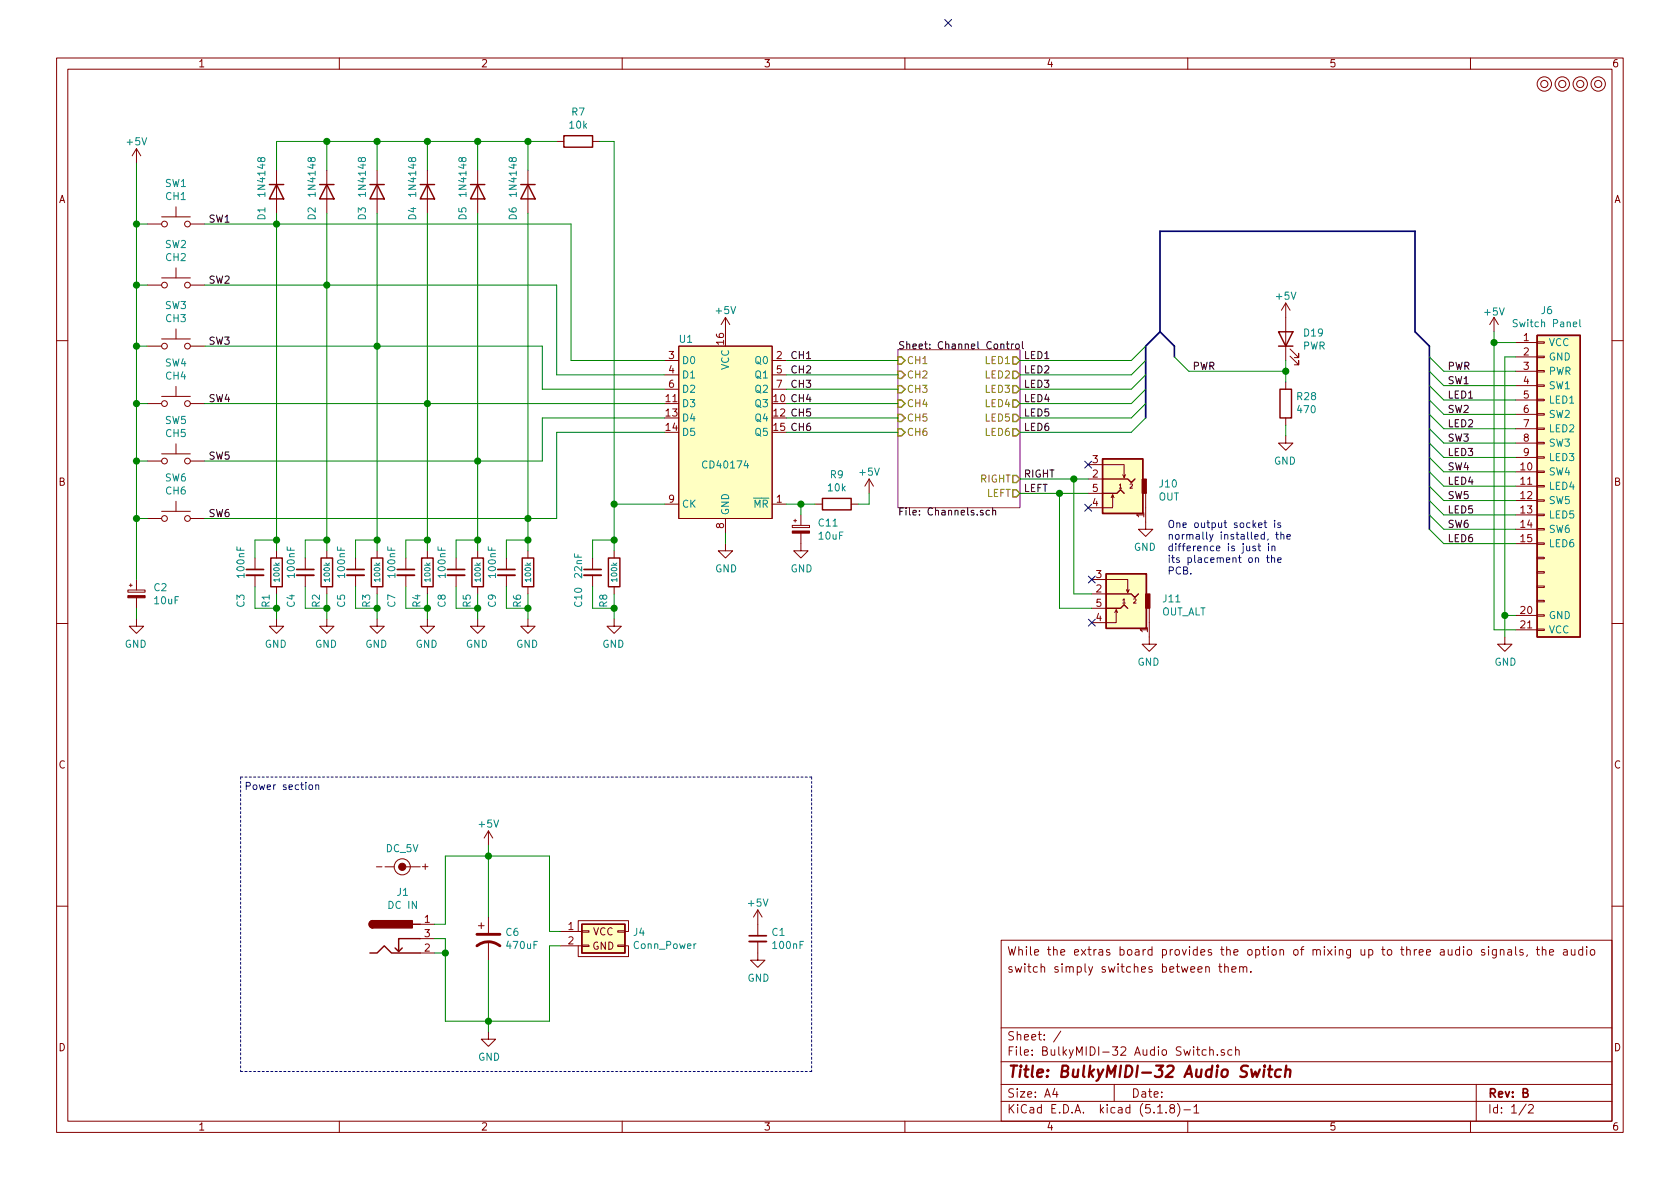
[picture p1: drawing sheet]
EESchema Schematic File Version 4
EELAYER 30 0
EELAYER END
$Descr A4 11693 8268
encoding utf-8
Sheet 1 2
Title "BulkyMIDI-32 Audio Switch"
Date ""
Rev "B"
Comp ""
Comment1 ""
Comment2 ""
Comment3 "switch simply switches between them."
Comment4 "While the extras board provides the option of mixing up to three audio signals, the audio"
$EndDescr
$Comp
L mounting:Mounting M1
U 1 1
P 10750 575
F 0 "M1" H 10750 675 50  0001 C CNN
F 1 "Mounting" H 10750 500 50  0001 C CNN
F 2 "mounting:M3" H 10750 575 50  0001 C CNN
F 3 "" H 10750 575 50  0001 C CNN
	1    10750 575 
	1    0    0    -1  
$EndComp
$Comp
L mounting:Mounting M2
U 1 1
P 10875 575
F 0 "M2" H 10875 675 50  0001 C CNN
F 1 "Mounting" H 10875 500 50  0001 C CNN
F 2 "mounting:M3" H 10875 575 50  0001 C CNN
F 3 "" H 10875 575 50  0001 C CNN
	1    10875 575 
	1    0    0    -1  
$EndComp
$Comp
L mounting:Mounting M3
U 1 1
P 11000 575
F 0 "M3" H 11000 675 50  0001 C CNN
F 1 "Mounting" H 11000 500 50  0001 C CNN
F 2 "mounting:M3" H 11000 575 50  0001 C CNN
F 3 "" H 11000 575 50  0001 C CNN
	1    11000 575 
	1    0    0    -1  
$EndComp
$Comp
L mounting:Mounting M4
U 1 1
P 11125 575
F 0 "M4" H 11125 675 50  0001 C CNN
F 1 "Mounting" H 11125 500 50  0001 C CNN
F 2 "mounting:M3" H 11125 575 50  0001 C CNN
F 3 "" H 11125 575 50  0001 C CNN
	1    11125 575 
	1    0    0    -1  
$EndComp
$Comp
L barrel_jack:barrel_9v J1
U 1 1
P 2725 6525
F 0 "J1" H 2804 6850 50  0000 C CNN
F 1 "DC IN" H 2804 6759 50  0000 C CNN
F 2 "Connectors:BARREL_JACK" H 2775 6485 50  0001 C CNN
F 3 "~" H 2775 6485 50  0001 C CNN
	1    2725 6525
	1    0    0    -1  
$EndComp
$Comp
L power:GND #PWR0101
U 1 1
P 3400 7175
F 0 "#PWR0101" H 3400 6925 50  0001 C CNN
F 1 "GND" H 3405 7002 50  0000 C CNN
F 2 "" H 3400 7175 50  0001 C CNN
F 3 "" H 3400 7175 50  0001 C CNN
	1    3400 7175
	1    0    0    -1  
$EndComp
$Comp
L power:+5V #PWR0106
U 1 1
P 3400 5875
F 0 "#PWR0106" H 3400 5725 50  0001 C CNN
F 1 "+5V" H 3400 6025 50  0000 C CNN
F 2 "" H 3400 5875 50  0001 C CNN
F 3 "" H 3400 5875 50  0001 C CNN
	1    3400 5875
	1    0    0    -1  
$EndComp
$Comp
L Device:CP1 C6
U 1 1
P 3400 6525
F 0 "C6" H 3515 6571 50  0000 L CNN
F 1 "470uF" H 3515 6480 50  0000 L CNN
F 2 "Capacitor_THT:CP_Radial_D8.0mm_P3.50mm" H 3400 6525 50  0001 C CNN
F 3 "~" H 3400 6525 50  0001 C CNN
	1    3400 6525
	1    0    0    -1  
$EndComp
NoConn ~ 6600 150 
$Comp
L BulkyMIDI:DC_5V SYM1
U 1 1
P 2800 6025
F 0 "SYM1" H 2800 6246 50  0001 C CNN
F 1 "DC_5V" H 2800 6154 50  0000 C CNN
F 2 "BulkyMIDI-32:PWR_Specification" H 2675 6125 50  0001 C CNN
F 3 "" H 2675 6125 50  0001 C CNN
	1    2800 6025
	1    0    0    -1  
$EndComp
Text Notes 1700 5500 0    50   ~ 0
Power section
$Comp
L BulkyMIDI:Conn_Power J4
U 1 1
P 4100 6475
F 0 "J4" H 4403 6471 50  0000 L CNN
F 1 "Conn_Power" H 4403 6380 50  0000 L CNN
F 2 "BulkyMIDI-32:Conn_Power" H 4100 6475 50  0001 C CNN
F 3 "~" H 4100 6475 50  0001 C CNN
	1    4100 6475
	1    0    0    -1  
$EndComp
$Comp
L Switch:SW_Push SW1
U 1 1
P 1225 1550
F 0 "SW1" H 1225 1835 50  0000 C CNN
F 1 "CH1" H 1225 1744 50  0000 C CNN
F 2 "Button_Switch_THT:SW_Tactile_SPST_Angled_PTS645Vx39-2LFS" H 1225 1750 50  0001 C CNN
F 3 "~" H 1225 1750 50  0001 C CNN
	1    1225 1550
	-1   0    0    -1  
$EndComp
Wire Wire Line
	3025 6425 3100 6425
Wire Wire Line
	3025 6625 3100 6625
Wire Wire Line
	3025 6525 3100 6525
Wire Wire Line
	3100 6525 3100 6625
Connection ~ 3100 6625
Wire Wire Line
	3400 5875 3400 5950
Wire Wire Line
	3400 5950 3100 5950
Connection ~ 3400 5950
Wire Wire Line
	3100 5950 3100 6425
Wire Wire Line
	3400 5950 3400 6375
Wire Wire Line
	3400 7100 3100 7100
Connection ~ 3400 7100
Wire Wire Line
	3400 7100 3400 7175
Wire Wire Line
	3100 6625 3100 7100
Wire Wire Line
	3400 6675 3400 7100
Wire Notes Line
	1675 5400 1675 7450
Wire Notes Line
	5650 5400 5650 7450
Wire Wire Line
	3900 6475 3825 6475
Wire Wire Line
	3825 6475 3825 5950
Wire Wire Line
	3825 5950 3400 5950
Wire Wire Line
	3900 6575 3825 6575
Wire Wire Line
	3825 6575 3825 7100
Wire Wire Line
	3825 7100 3400 7100
Wire Notes Line
	5650 5400 1675 5400
Wire Notes Line
	5650 7450 1675 7450
Wire Wire Line
	1025 1550 950  1550
Wire Wire Line
	1025 1975 950  1975
$Comp
L power:GND #PWR0117
U 1 1
P 950 4300
F 0 "#PWR0117" H 950 4050 50  0001 C CNN
F 1 "GND" H 955 4127 50  0000 C CNN
F 2 "" H 950 4300 50  0001 C CNN
F 3 "" H 950 4300 50  0001 C CNN
	1    950  4300
	-1   0    0    -1  
$EndComp
$Comp
L Switch:SW_Push SW2
U 1 1
P 1225 1975
F 0 "SW2" H 1225 2260 50  0000 C CNN
F 1 "CH2" H 1225 2169 50  0000 C CNN
F 2 "Button_Switch_THT:SW_Tactile_SPST_Angled_PTS645Vx39-2LFS" H 1225 2175 50  0001 C CNN
F 3 "~" H 1225 2175 50  0001 C CNN
	1    1225 1975
	-1   0    0    -1  
$EndComp
Wire Wire Line
	1025 2400 950  2400
Wire Wire Line
	1025 2800 950  2800
$Comp
L Switch:SW_Push SW4
U 1 1
P 1225 2800
F 0 "SW4" H 1225 3085 50  0000 C CNN
F 1 "CH4" H 1225 2994 50  0000 C CNN
F 2 "Button_Switch_THT:SW_Tactile_SPST_Angled_PTS645Vx39-2LFS" H 1225 3000 50  0001 C CNN
F 3 "~" H 1225 3000 50  0001 C CNN
	1    1225 2800
	-1   0    0    -1  
$EndComp
$Comp
L Switch:SW_Push SW3
U 1 1
P 1225 2400
F 0 "SW3" H 1225 2685 50  0000 C CNN
F 1 "CH3" H 1225 2594 50  0000 C CNN
F 2 "Button_Switch_THT:SW_Tactile_SPST_Angled_PTS645Vx39-2LFS" H 1225 2600 50  0001 C CNN
F 3 "~" H 1225 2600 50  0001 C CNN
	1    1225 2400
	-1   0    0    -1  
$EndComp
Wire Wire Line
	950  1550 950  1975
Connection ~ 950  1975
Wire Wire Line
	950  1975 950  2400
Connection ~ 950  2400
Wire Wire Line
	950  2400 950  2800
Entry Bus Bus
	7975 2400 8075 2300
Wire Wire Line
	1925 1550 1425 1550
Wire Wire Line
	1025 3200 950  3200
$Comp
L Switch:SW_Push SW5
U 1 1
P 1225 3200
F 0 "SW5" H 1225 3485 50  0000 C CNN
F 1 "CH5" H 1225 3394 50  0000 C CNN
F 2 "Button_Switch_THT:SW_Tactile_SPST_Angled_PTS645Vx39-2LFS" H 1225 3400 50  0001 C CNN
F 3 "~" H 1225 3400 50  0001 C CNN
	1    1225 3200
	-1   0    0    -1  
$EndComp
Wire Wire Line
	950  2800 950  3200
Wire Wire Line
	1025 3600 950  3600
$Comp
L Switch:SW_Push SW6
U 1 1
P 1225 3600
F 0 "SW6" H 1225 3885 50  0000 C CNN
F 1 "CH6" H 1225 3794 50  0000 C CNN
F 2 "Button_Switch_THT:SW_Tactile_SPST_Angled_PTS645Vx39-2LFS" H 1225 3800 50  0001 C CNN
F 3 "~" H 1225 3800 50  0001 C CNN
	1    1225 3600
	-1   0    0    -1  
$EndComp
Wire Wire Line
	950  3200 950  3600
Text Label 1450 1550 0    50   ~ 0
SW1
Text Label 1450 1975 0    50   ~ 0
SW2
Text Label 1450 2400 0    50   ~ 0
SW3
Text Label 1450 2800 0    50   ~ 0
SW4
Text Label 1450 3200 0    50   ~ 0
SW5
Text Label 1450 3600 0    50   ~ 0
SW6
Connection ~ 950  2800
Connection ~ 950  3200
$Comp
L cd40174:CD40174 U1
U 1 1
P 5050 2900
F 0 "U1" H 4775 3450 50  0000 C CNN
F 1 "CD40174" H 5050 2575 50  0000 C CNN
F 2 "Package_DIP:DIP-16_W7.62mm_Socket_LongPads" H 5050 2900 50  0001 C CNN
F 3 "http://www.ti.com/lit/ds/symlink/sn74hc595.pdf" H 5050 2900 50  0001 C CNN
	1    5050 2900
	1    0    0    -1  
$EndComp
$Comp
L power:+5V #PWR0102
U 1 1
P 5050 2300
F 0 "#PWR0102" H 5050 2150 50  0001 C CNN
F 1 "+5V" H 5050 2450 50  0000 C CNN
F 2 "" H 5050 2300 50  0001 C CNN
F 3 "" H 5050 2300 50  0001 C CNN
	1    5050 2300
	1    0    0    -1  
$EndComp
$Comp
L power:GND #PWR0104
U 1 1
P 5050 3775
F 0 "#PWR0104" H 5050 3525 50  0001 C CNN
F 1 "GND" H 5055 3602 50  0000 C CNN
F 2 "" H 5050 3775 50  0001 C CNN
F 3 "" H 5050 3775 50  0001 C CNN
	1    5050 3775
	1    0    0    -1  
$EndComp
$Comp
L Device:D D1
U 1 1
P 1925 1325
F 0 "D1" H 2025 1225 50  0000 L CNN
F 1 "1N4148" H 1675 1225 50  0000 L CNN
F 2 "Diode_THT:D_DO-35_SOD27_P7.62mm_Horizontal" H 1925 1325 50  0001 C CNN
F 3 "~" H 1925 1325 50  0001 C CNN
	1    1925 1325
	0    1    1    0   
$EndComp
$Comp
L Device:D D2
U 1 1
P 2275 1325
F 0 "D2" H 2375 1225 50  0000 L CNN
F 1 "1N4148" H 2025 1225 50  0000 L CNN
F 2 "Diode_THT:D_DO-35_SOD27_P7.62mm_Horizontal" H 2275 1325 50  0001 C CNN
F 3 "~" H 2275 1325 50  0001 C CNN
	1    2275 1325
	0    1    1    0   
$EndComp
$Comp
L Device:D D3
U 1 1
P 2625 1325
F 0 "D3" H 2725 1225 50  0000 L CNN
F 1 "1N4148" H 2375 1225 50  0000 L CNN
F 2 "Diode_THT:D_DO-35_SOD27_P7.62mm_Horizontal" H 2625 1325 50  0001 C CNN
F 3 "~" H 2625 1325 50  0001 C CNN
	1    2625 1325
	0    1    1    0   
$EndComp
$Comp
L Device:D D4
U 1 1
P 2975 1325
F 0 "D4" H 3075 1225 50  0000 L CNN
F 1 "1N4148" H 2725 1225 50  0000 L CNN
F 2 "Diode_THT:D_DO-35_SOD27_P7.62mm_Horizontal" H 2975 1325 50  0001 C CNN
F 3 "~" H 2975 1325 50  0001 C CNN
	1    2975 1325
	0    1    1    0   
$EndComp
$Comp
L Device:D D5
U 1 1
P 3325 1325
F 0 "D5" H 3425 1225 50  0000 L CNN
F 1 "1N4148" H 3075 1225 50  0000 L CNN
F 2 "Diode_THT:D_DO-35_SOD27_P7.62mm_Horizontal" H 3325 1325 50  0001 C CNN
F 3 "~" H 3325 1325 50  0001 C CNN
	1    3325 1325
	0    1    1    0   
$EndComp
$Comp
L Device:D D6
U 1 1
P 3675 1325
F 0 "D6" H 3775 1225 50  0000 L CNN
F 1 "1N4148" H 3425 1225 50  0000 L CNN
F 2 "Diode_THT:D_DO-35_SOD27_P7.62mm_Horizontal" H 3675 1325 50  0001 C CNN
F 3 "~" H 3675 1325 50  0001 C CNN
	1    3675 1325
	0    1    1    0   
$EndComp
Wire Wire Line
	1925 1475 1925 1550
Wire Wire Line
	2275 1475 2275 1975
Wire Wire Line
	2625 1475 2625 2400
Wire Wire Line
	2975 2800 2975 1475
Wire Wire Line
	3325 3200 3325 1475
Wire Wire Line
	3675 3600 3675 1475
$Comp
L Device:C_Small C3
U 1 1
P 1775 3975
F 0 "C3" V 1675 3725 50  0000 L CNN
F 1 "100nF" V 1675 3925 50  0000 L CNN
F 2 "Capacitor_THT:C_Disc_D4.7mm_W2.5mm_P5.00mm" H 1775 3975 50  0001 C CNN
F 3 "~" H 1775 3975 50  0001 C CNN
	1    1775 3975
	1    0    0    -1  
$EndComp
$Comp
L Device:R R1
U 1 1
P 1925 3975
F 0 "R1" V 1850 3725 50  0000 L CNN
F 1 "100k" V 1925 3900 39  0000 L CNN
F 2 "resistor:R_Axial_DIN0207_L6.3mm_D2.5mm_P10.16mm_Horizontal" V 1855 3975 50  0001 C CNN
F 3 "~" H 1925 3975 50  0001 C CNN
	1    1925 3975
	1    0    0    -1  
$EndComp
Wire Wire Line
	1775 4225 1925 4225
Wire Wire Line
	1775 4075 1775 4225
Wire Wire Line
	1925 3750 1775 3750
Wire Wire Line
	1775 3750 1775 3875
$Comp
L power:GND #PWR0105
U 1 1
P 1925 4300
F 0 "#PWR0105" H 1925 4050 50  0001 C CNN
F 1 "GND" H 1930 4127 50  0000 C CNN
F 2 "" H 1925 4300 50  0001 C CNN
F 3 "" H 1925 4300 50  0001 C CNN
	1    1925 4300
	-1   0    0    -1  
$EndComp
Connection ~ 1925 1550
$Comp
L Device:C_Small C4
U 1 1
P 2125 3975
F 0 "C4" V 2025 3725 50  0000 L CNN
F 1 "100nF" V 2025 3925 50  0000 L CNN
F 2 "Capacitor_THT:C_Disc_D4.7mm_W2.5mm_P5.00mm" H 2125 3975 50  0001 C CNN
F 3 "~" H 2125 3975 50  0001 C CNN
	1    2125 3975
	1    0    0    -1  
$EndComp
$Comp
L Device:R R2
U 1 1
P 2275 3975
F 0 "R2" V 2200 3725 50  0000 L CNN
F 1 "100k" V 2275 3900 39  0000 L CNN
F 2 "resistor:R_Axial_DIN0207_L6.3mm_D2.5mm_P10.16mm_Horizontal" V 2205 3975 50  0001 C CNN
F 3 "~" H 2275 3975 50  0001 C CNN
	1    2275 3975
	1    0    0    -1  
$EndComp
Wire Wire Line
	2125 4225 2275 4225
Wire Wire Line
	2125 4075 2125 4225
Wire Wire Line
	2275 4125 2275 4225
Wire Wire Line
	2275 3825 2275 3750
Wire Wire Line
	2275 3750 2125 3750
Wire Wire Line
	2125 3750 2125 3875
Wire Wire Line
	2275 4225 2275 4300
Connection ~ 2275 4225
$Comp
L power:GND #PWR0107
U 1 1
P 2275 4300
F 0 "#PWR0107" H 2275 4050 50  0001 C CNN
F 1 "GND" H 2280 4127 50  0000 C CNN
F 2 "" H 2275 4300 50  0001 C CNN
F 3 "" H 2275 4300 50  0001 C CNN
	1    2275 4300
	-1   0    0    -1  
$EndComp
$Comp
L Device:C_Small C5
U 1 1
P 2475 3975
F 0 "C5" V 2375 3725 50  0000 L CNN
F 1 "100nF" V 2375 3925 50  0000 L CNN
F 2 "Capacitor_THT:C_Disc_D4.7mm_W2.5mm_P5.00mm" H 2475 3975 50  0001 C CNN
F 3 "~" H 2475 3975 50  0001 C CNN
	1    2475 3975
	1    0    0    -1  
$EndComp
$Comp
L Device:R R3
U 1 1
P 2625 3975
F 0 "R3" V 2550 3725 50  0000 L CNN
F 1 "100k" V 2625 3900 39  0000 L CNN
F 2 "resistor:R_Axial_DIN0207_L6.3mm_D2.5mm_P10.16mm_Horizontal" V 2555 3975 50  0001 C CNN
F 3 "~" H 2625 3975 50  0001 C CNN
	1    2625 3975
	1    0    0    -1  
$EndComp
Wire Wire Line
	2475 4225 2625 4225
Wire Wire Line
	2475 4075 2475 4225
Wire Wire Line
	2625 4125 2625 4225
Wire Wire Line
	2625 3825 2625 3750
Wire Wire Line
	2625 3750 2475 3750
Wire Wire Line
	2475 3750 2475 3875
Wire Wire Line
	2625 4225 2625 4300
Connection ~ 2625 4225
$Comp
L power:GND #PWR0108
U 1 1
P 2625 4300
F 0 "#PWR0108" H 2625 4050 50  0001 C CNN
F 1 "GND" H 2630 4127 50  0000 C CNN
F 2 "" H 2625 4300 50  0001 C CNN
F 3 "" H 2625 4300 50  0001 C CNN
	1    2625 4300
	-1   0    0    -1  
$EndComp
$Comp
L Device:C_Small C7
U 1 1
P 2825 3975
F 0 "C7" V 2725 3725 50  0000 L CNN
F 1 "100nF" V 2725 3925 50  0000 L CNN
F 2 "Capacitor_THT:C_Disc_D4.7mm_W2.5mm_P5.00mm" H 2825 3975 50  0001 C CNN
F 3 "~" H 2825 3975 50  0001 C CNN
	1    2825 3975
	1    0    0    -1  
$EndComp
$Comp
L Device:R R4
U 1 1
P 2975 3975
F 0 "R4" V 2900 3725 50  0000 L CNN
F 1 "100k" V 2975 3900 39  0000 L CNN
F 2 "resistor:R_Axial_DIN0207_L6.3mm_D2.5mm_P10.16mm_Horizontal" V 2905 3975 50  0001 C CNN
F 3 "~" H 2975 3975 50  0001 C CNN
	1    2975 3975
	1    0    0    -1  
$EndComp
Wire Wire Line
	2825 4225 2975 4225
Wire Wire Line
	2825 4075 2825 4225
Wire Wire Line
	2975 4125 2975 4225
Wire Wire Line
	2975 3825 2975 3750
Wire Wire Line
	2975 3750 2825 3750
Wire Wire Line
	2825 3750 2825 3875
Wire Wire Line
	2975 4225 2975 4300
Connection ~ 2975 4225
$Comp
L power:GND #PWR0109
U 1 1
P 2975 4300
F 0 "#PWR0109" H 2975 4050 50  0001 C CNN
F 1 "GND" H 2980 4127 50  0000 C CNN
F 2 "" H 2975 4300 50  0001 C CNN
F 3 "" H 2975 4300 50  0001 C CNN
	1    2975 4300
	-1   0    0    -1  
$EndComp
$Comp
L Device:C_Small C8
U 1 1
P 3175 3975
F 0 "C8" V 3075 3725 50  0000 L CNN
F 1 "100nF" V 3075 3925 50  0000 L CNN
F 2 "Capacitor_THT:C_Disc_D4.7mm_W2.5mm_P5.00mm" H 3175 3975 50  0001 C CNN
F 3 "~" H 3175 3975 50  0001 C CNN
	1    3175 3975
	1    0    0    -1  
$EndComp
$Comp
L Device:R R5
U 1 1
P 3325 3975
F 0 "R5" V 3250 3725 50  0000 L CNN
F 1 "100k" V 3325 3900 39  0000 L CNN
F 2 "resistor:R_Axial_DIN0207_L6.3mm_D2.5mm_P10.16mm_Horizontal" V 3255 3975 50  0001 C CNN
F 3 "~" H 3325 3975 50  0001 C CNN
	1    3325 3975
	1    0    0    -1  
$EndComp
Wire Wire Line
	3175 4225 3325 4225
Wire Wire Line
	3175 4075 3175 4225
Wire Wire Line
	3325 4125 3325 4225
Wire Wire Line
	3325 3825 3325 3750
Wire Wire Line
	3325 3750 3175 3750
Wire Wire Line
	3175 3750 3175 3875
Wire Wire Line
	3325 4225 3325 4300
Connection ~ 3325 4225
$Comp
L power:GND #PWR0110
U 1 1
P 3325 4300
F 0 "#PWR0110" H 3325 4050 50  0001 C CNN
F 1 "GND" H 3330 4127 50  0000 C CNN
F 2 "" H 3325 4300 50  0001 C CNN
F 3 "" H 3325 4300 50  0001 C CNN
	1    3325 4300
	-1   0    0    -1  
$EndComp
$Comp
L Device:C_Small C9
U 1 1
P 3525 3975
F 0 "C9" V 3425 3725 50  0000 L CNN
F 1 "100nF" V 3425 3925 50  0000 L CNN
F 2 "Capacitor_THT:C_Disc_D4.7mm_W2.5mm_P5.00mm" H 3525 3975 50  0001 C CNN
F 3 "~" H 3525 3975 50  0001 C CNN
	1    3525 3975
	1    0    0    -1  
$EndComp
$Comp
L Device:R R6
U 1 1
P 3675 3975
F 0 "R6" V 3600 3725 50  0000 L CNN
F 1 "100k" V 3675 3900 39  0000 L CNN
F 2 "resistor:R_Axial_DIN0207_L6.3mm_D2.5mm_P10.16mm_Horizontal" V 3605 3975 50  0001 C CNN
F 3 "~" H 3675 3975 50  0001 C CNN
	1    3675 3975
	1    0    0    -1  
$EndComp
Wire Wire Line
	3525 4225 3675 4225
Wire Wire Line
	3525 4075 3525 4225
Wire Wire Line
	3675 4125 3675 4225
Wire Wire Line
	3675 3825 3675 3750
Wire Wire Line
	3675 3750 3525 3750
Wire Wire Line
	3525 3750 3525 3875
Wire Wire Line
	3675 4225 3675 4300
Connection ~ 3675 4225
$Comp
L power:GND #PWR0111
U 1 1
P 3675 4300
F 0 "#PWR0111" H 3675 4050 50  0001 C CNN
F 1 "GND" H 3680 4127 50  0000 C CNN
F 2 "" H 3675 4300 50  0001 C CNN
F 3 "" H 3675 4300 50  0001 C CNN
	1    3675 4300
	-1   0    0    -1  
$EndComp
Wire Wire Line
	1425 1975 2275 1975
Wire Wire Line
	1425 2400 2625 2400
Wire Wire Line
	2275 1975 2275 3750
Connection ~ 2275 1975
Connection ~ 2275 3750
Wire Wire Line
	2625 3750 2625 2400
Connection ~ 2625 3750
Connection ~ 2625 2400
Wire Wire Line
	2975 2800 2975 3750
Connection ~ 2975 2800
Connection ~ 2975 3750
Wire Wire Line
	1425 3200 3325 3200
Wire Wire Line
	3325 3200 3325 3750
Connection ~ 3325 3200
Connection ~ 3325 3750
Wire Wire Line
	1425 3600 3675 3600
Wire Wire Line
	3675 3600 3675 3750
Connection ~ 3675 3600
Connection ~ 3675 3750
$Comp
L Device:C_Small C10
U 1 1
P 4125 3975
F 0 "C10" V 4025 3725 50  0000 L CNN
F 1 "22nF" V 4025 3925 50  0000 L CNN
F 2 "Capacitor_THT:C_Disc_D4.7mm_W2.5mm_P5.00mm" H 4125 3975 50  0001 C CNN
F 3 "~" H 4125 3975 50  0001 C CNN
	1    4125 3975
	1    0    0    -1  
$EndComp
$Comp
L Device:R R8
U 1 1
P 4275 3975
F 0 "R8" V 4200 3725 50  0000 L CNN
F 1 "100k" V 4275 3900 39  0000 L CNN
F 2 "resistor:R_Axial_DIN0207_L6.3mm_D2.5mm_P10.16mm_Horizontal" V 4205 3975 50  0001 C CNN
F 3 "~" H 4275 3975 50  0001 C CNN
	1    4275 3975
	1    0    0    -1  
$EndComp
Wire Wire Line
	4125 4225 4275 4225
Wire Wire Line
	4125 4075 4125 4225
Wire Wire Line
	4275 4125 4275 4225
Wire Wire Line
	4275 3825 4275 3750
Wire Wire Line
	4275 3750 4125 3750
Wire Wire Line
	4125 3750 4125 3875
Wire Wire Line
	4275 4225 4275 4300
Connection ~ 4275 4225
$Comp
L power:GND #PWR0112
U 1 1
P 4275 4300
F 0 "#PWR0112" H 4275 4050 50  0001 C CNN
F 1 "GND" H 4280 4127 50  0000 C CNN
F 2 "" H 4275 4300 50  0001 C CNN
F 3 "" H 4275 4300 50  0001 C CNN
	1    4275 4300
	-1   0    0    -1  
$EndComp
Connection ~ 4275 3750
Wire Wire Line
	1925 1550 3975 1550
Wire Wire Line
	2275 1975 3875 1975
Wire Wire Line
	2625 2400 3775 2400
Wire Wire Line
	2975 2800 1425 2800
Wire Wire Line
	3325 3200 3775 3200
Wire Wire Line
	3675 3600 3875 3600
Wire Wire Line
	3775 3200 3775 2900
Wire Wire Line
	3875 3000 3875 3600
Wire Wire Line
	4275 3500 4275 3750
Wire Wire Line
	3775 2400 3775 2700
Wire Wire Line
	3875 1975 3875 2600
Wire Wire Line
	3975 2500 3975 1550
Wire Wire Line
	4275 3500 4625 3500
Wire Wire Line
	3775 2900 4625 2900
Wire Wire Line
	2975 2800 4625 2800
Wire Wire Line
	3875 3000 4625 3000
Wire Wire Line
	3975 2500 4625 2500
Wire Wire Line
	3875 2600 4625 2600
Wire Wire Line
	3775 2700 4625 2700
Connection ~ 4275 3500
$Comp
L Device:R R7
U 1 1
P 4025 975
F 0 "R7" V 3818 975 50  0000 C CNN
F 1 "10k" V 3909 975 50  0000 C CNN
F 2 "resistor:R_Axial_DIN0207_L6.3mm_D2.5mm_P10.16mm_Horizontal" V 3955 975 50  0001 C CNN
F 3 "~" H 4025 975 50  0001 C CNN
	1    4025 975 
	0    1    1    0   
$EndComp
Wire Wire Line
	4175 975  4275 975 
Wire Wire Line
	4275 975  4275 3500
Wire Wire Line
	3875 975  3675 975 
Wire Wire Line
	1925 975  1925 1175
Wire Wire Line
	2275 1175 2275 975 
Connection ~ 2275 975 
Wire Wire Line
	2275 975  1925 975 
Wire Wire Line
	2625 1175 2625 975 
Connection ~ 2625 975 
Wire Wire Line
	2625 975  2275 975 
Wire Wire Line
	2975 1175 2975 975 
Connection ~ 2975 975 
Wire Wire Line
	2975 975  2625 975 
Wire Wire Line
	3325 1175 3325 975 
Connection ~ 3325 975 
Wire Wire Line
	3325 975  2975 975 
Wire Wire Line
	3675 1175 3675 975 
Connection ~ 3675 975 
Wire Wire Line
	3675 975  3325 975 
$Comp
L Device:CP_Small C2
U 1 1
P 950 4125
F 0 "C2" H 1065 4171 50  0000 L CNN
F 1 "10uF" H 1065 4080 50  0000 L CNN
F 2 "Capacitor_THT:CP_Radial_D4.0mm_P2.00mm" H 950 4125 50  0001 C CNN
F 3 "~" H 950 4125 50  0001 C CNN
	1    950  4125
	1    0    0    -1  
$EndComp
$Comp
L Device:R R9
U 1 1
P 5825 3500
F 0 "R9" V 5618 3500 50  0000 C CNN
F 1 "10k" V 5709 3500 50  0000 C CNN
F 2 "resistor:R_Axial_DIN0207_L6.3mm_D2.5mm_P10.16mm_Horizontal" V 5755 3500 50  0001 C CNN
F 3 "~" H 5825 3500 50  0001 C CNN
	1    5825 3500
	0    1    1    0   
$EndComp
$Comp
L Device:CP_Small C11
U 1 1
P 5575 3675
F 0 "C11" H 5690 3721 50  0000 L CNN
F 1 "10uF" H 5690 3630 50  0000 L CNN
F 2 "Capacitor_THT:CP_Radial_D4.0mm_P2.00mm" H 5575 3675 50  0001 C CNN
F 3 "~" H 5575 3675 50  0001 C CNN
	1    5575 3675
	1    0    0    -1  
$EndComp
Wire Wire Line
	5575 3575 5575 3500
Wire Wire Line
	5575 3500 5475 3500
Wire Wire Line
	5675 3500 5575 3500
Connection ~ 5575 3500
$Comp
L power:GND #PWR0114
U 1 1
P 5575 3775
F 0 "#PWR0114" H 5575 3525 50  0001 C CNN
F 1 "GND" H 5580 3602 50  0000 C CNN
F 2 "" H 5575 3775 50  0001 C CNN
F 3 "" H 5575 3775 50  0001 C CNN
	1    5575 3775
	1    0    0    -1  
$EndComp
Wire Wire Line
	5050 3775 5050 3700
Wire Wire Line
	1925 3750 1925 1550
Wire Wire Line
	1925 4300 1925 4225
Wire Wire Line
	1925 4225 1925 4125
Connection ~ 1925 4225
Wire Wire Line
	1925 3825 1925 3750
Connection ~ 1925 3750
$Comp
L power:+5V #PWR0115
U 1 1
P 6050 3425
F 0 "#PWR0115" H 6050 3275 50  0001 C CNN
F 1 "+5V" H 6050 3575 50  0000 C CNN
F 2 "" H 6050 3425 50  0001 C CNN
F 3 "" H 6050 3425 50  0001 C CNN
	1    6050 3425
	1    0    0    -1  
$EndComp
Wire Wire Line
	6050 3425 6050 3500
Wire Wire Line
	6050 3500 5975 3500
$Comp
L power:+5V #PWR0113
U 1 1
P 950 1125
F 0 "#PWR0113" H 950 975 50  0001 C CNN
F 1 "+5V" H 950 1275 50  0000 C CNN
F 2 "" H 950 1125 50  0001 C CNN
F 3 "" H 950 1125 50  0001 C CNN
	1    950  1125
	1    0    0    -1  
$EndComp
Connection ~ 950  1550
Wire Wire Line
	950  1125 950  1550
Connection ~ 950  3600
Wire Wire Line
	950  4225 950  4300
Wire Wire Line
	950  3600 950  4025
Text Label 5500 2500 0    50   ~ 0
CH1
Text Label 5500 2600 0    50   ~ 0
CH2
Text Label 5500 2700 0    50   ~ 0
CH3
Text Label 5500 2800 0    50   ~ 0
CH4
Text Label 5500 2900 0    50   ~ 0
CH5
Text Label 5500 3000 0    50   ~ 0
CH6
Wire Wire Line
	5475 2500 6250 2500
Wire Wire Line
	5475 2600 6250 2600
Wire Wire Line
	5475 2700 6250 2700
Wire Wire Line
	5475 2800 6250 2800
Wire Wire Line
	5475 2900 6250 2900
Wire Wire Line
	5475 3000 6250 3000
Wire Wire Line
	7100 2500 7875 2500
Wire Wire Line
	7100 2600 7875 2600
Wire Wire Line
	7100 2700 7875 2700
Wire Wire Line
	7100 2800 7875 2800
Wire Wire Line
	7100 2900 7875 2900
Wire Wire Line
	7100 3000 7875 3000
Text Label 7125 2500 0    50   ~ 0
LED1
Text Label 7125 2600 0    50   ~ 0
LED2
Text Label 7125 2700 0    50   ~ 0
LED3
Text Label 7125 2800 0    50   ~ 0
LED4
Text Label 7125 2900 0    50   ~ 0
LED5
Text Label 7125 3000 0    50   ~ 0
LED6
Entry Wire Line
	7975 2400 7875 2500
Entry Wire Line
	7975 2500 7875 2600
Entry Wire Line
	7975 2600 7875 2700
Entry Wire Line
	7975 2700 7875 2800
Entry Wire Line
	7975 2800 7875 2900
Entry Wire Line
	7975 2900 7875 3000
$Sheet
S 6250 2425 850  1100
U 635D4EBA
F0 "Channel Control" 50
F1 "Channels.sch" 50
F2 "CH1" I L 6250 2500 50 
F3 "CH2" I L 6250 2600 50 
F4 "CH3" I L 6250 2700 50 
F5 "CH4" I L 6250 2800 50 
F6 "CH5" I L 6250 2900 50 
F7 "CH6" I L 6250 3000 50 
F8 "LED1" O R 7100 2500 50 
F9 "LED2" O R 7100 2600 50 
F10 "LED3" O R 7100 2700 50 
F11 "LED4" O R 7100 2800 50 
F12 "LED5" O R 7100 2900 50 
F13 "LED6" O R 7100 3000 50 
F14 "RIGHT" O R 7100 3325 50 
F15 "LEFT" O R 7100 3425 50 
$EndSheet
NoConn ~ 7575 3225
NoConn ~ 7575 3525
$Comp
L audio_jack:TRS_3.5mm J10
U 1 1
P 7775 3425
AR Path="/63D18713" Ref="J10"  Part="1" 
AR Path="/635D4EBA/63D18713" Ref="J?"  Part="1" 
F 0 "J10" H 7487 3493 50  0000 R CNN
F 1 "OUT" H 7487 3402 50  0000 R CNN
F 2 "audio_jack:Tayda_3.5mm_stereo_TRS_jack_A-853" H 8025 3525 50  0001 C CNN
F 3 "~" H 8025 3525 50  0001 C CNN
	1    7775 3425
	-1   0    0    -1  
$EndComp
$Comp
L power:GND #PWR0144
U 1 1
P 7975 3625
AR Path="/63D18719" Ref="#PWR0144"  Part="1" 
AR Path="/635D4EBA/63D18719" Ref="#PWR?"  Part="1" 
F 0 "#PWR0144" H 7975 3375 50  0001 C CNN
F 1 "GND" H 7980 3452 50  0000 C CNN
F 2 "" H 7975 3625 50  0001 C CNN
F 3 "" H 7975 3625 50  0001 C CNN
	1    7975 3625
	-1   0    0    -1  
$EndComp
Wire Wire Line
	8950 2950 8950 3025
$Comp
L Device:LED D19
U 1 1
P 8950 2350
AR Path="/63D296CC" Ref="D19"  Part="1" 
AR Path="/635D4EBA/63D296CC" Ref="D?"  Part="1" 
F 0 "D19" V 8989 2232 50  0000 R CNN
F 1 "PWR" V 8898 2232 50  0000 R CNN
F 2 "LED_THT:LED_D3.0mm" H 8950 2350 50  0001 C CNN
F 3 "~" H 8950 2350 50  0001 C CNN
	1    8950 2350
	0    -1   -1   0   
$EndComp
$Comp
L power:+5V #PWR01
U 1 1
P 8950 2200
AR Path="/63D296D2" Ref="#PWR01"  Part="1" 
AR Path="/635D4EBA/63D296D2" Ref="#PWR?"  Part="1" 
F 0 "#PWR01" H 8950 2050 50  0001 C CNN
F 1 "+5V" H 8950 2350 50  0000 C CNN
F 2 "" H 8950 2200 50  0001 C CNN
F 3 "" H 8950 2200 50  0001 C CNN
	1    8950 2200
	1    0    0    -1  
$EndComp
Text Label 8300 2575 0    50   ~ 0
PWR
$Comp
L Device:R R28
U 1 1
P 8950 2800
AR Path="/63D296D9" Ref="R28"  Part="1" 
AR Path="/635D4EBA/63D296D9" Ref="R?"  Part="1" 
F 0 "R28" H 8880 2754 50  0000 R CNN
F 1 "470" H 8880 2845 50  0000 R CNN
F 2 "resistor:R_Axial_DIN0207_L6.3mm_D2.5mm_P10.16mm_Horizontal" V 8880 2800 50  0001 C CNN
F 3 "~" H 8950 2800 50  0001 C CNN
	1    8950 2800
	-1   0    0    1   
$EndComp
Entry Wire Line
	8175 2475 8275 2575
$Comp
L power:GND #PWR02
U 1 1
P 8950 3025
AR Path="/63D62DD6" Ref="#PWR02"  Part="1" 
AR Path="/635D4EBA/63D62DD6" Ref="#PWR?"  Part="1" 
F 0 "#PWR02" H 8950 2775 50  0001 C CNN
F 1 "GND" H 8955 2852 50  0000 C CNN
F 2 "" H 8950 3025 50  0001 C CNN
F 3 "" H 8950 3025 50  0001 C CNN
	1    8950 3025
	-1   0    0    -1  
$EndComp
Wire Wire Line
	7100 3325 7475 3325
Wire Wire Line
	7100 3425 7375 3425
Text Label 7125 3325 0    50   ~ 0
RIGHT
Text Label 7125 3425 0    50   ~ 0
LEFT
Entry Bus Bus
	8175 2400 8075 2300
Wire Bus Line
	8075 1600 9850 1600
Wire Bus Line
	8075 1600 8075 2300
Wire Bus Line
	8175 2475 8175 2400
Text Label 10075 3775 0    50   ~ 0
LED6
Text Label 10075 3575 0    50   ~ 0
LED5
Text Label 10075 3375 0    50   ~ 0
LED4
Text Label 10075 3175 0    50   ~ 0
LED3
Text Label 10075 2975 0    50   ~ 0
LED2
Text Label 10075 2775 0    50   ~ 0
LED1
Text Label 10075 3675 0    50   ~ 0
SW6
Text Label 10075 3475 0    50   ~ 0
SW5
Text Label 10075 3275 0    50   ~ 0
SW4
Text Label 10075 3075 0    50   ~ 0
SW3
Text Label 10075 2875 0    50   ~ 0
SW2
Text Label 10075 2675 0    50   ~ 0
SW1
Wire Wire Line
	10550 3775 10050 3775
Wire Wire Line
	10550 3675 10050 3675
Wire Wire Line
	10550 3575 10050 3575
Wire Wire Line
	10550 3475 10050 3475
Entry Wire Line
	10050 3775 9950 3675
Entry Wire Line
	10050 3675 9950 3575
Entry Wire Line
	10050 3575 9950 3475
Entry Wire Line
	10050 3475 9950 3375
Wire Wire Line
	10550 3375 10050 3375
Wire Wire Line
	10550 3275 10050 3275
Wire Wire Line
	10550 3175 10050 3175
Wire Wire Line
	10550 3075 10050 3075
Entry Wire Line
	10050 3375 9950 3275
Entry Wire Line
	10050 3275 9950 3175
Entry Wire Line
	10050 3175 9950 3075
Entry Wire Line
	10050 3075 9950 2975
Entry Bus Bus
	9950 2400 9850 2300
Wire Wire Line
	10550 2975 10050 2975
Wire Wire Line
	10550 2875 10050 2875
Wire Wire Line
	10550 2775 10050 2775
Wire Wire Line
	10550 2675 10050 2675
Wire Wire Line
	10550 2575 10050 2575
Entry Wire Line
	10050 2975 9950 2875
Entry Wire Line
	10050 2875 9950 2775
Text Label 10075 2575 0    50   ~ 0
PWR
Entry Wire Line
	10050 2775 9950 2675
Entry Wire Line
	10050 2675 9950 2575
Entry Wire Line
	10050 2575 9950 2475
Wire Wire Line
	10475 2475 10475 4275
Connection ~ 10400 2375
Wire Wire Line
	10400 2300 10400 2375
$Comp
L power:+5V #PWR0120
U 1 1
P 10400 2300
F 0 "#PWR0120" H 10400 2150 50  0001 C CNN
F 1 "+5V" H 10400 2440 50  0000 C CNN
F 2 "" H 10400 2300 50  0000 C CNN
F 3 "" H 10400 2300 50  0000 C CNN
	1    10400 2300
	-1   0    0    -1  
$EndComp
Connection ~ 10475 4275
Wire Wire Line
	10475 4425 10475 4275
$Comp
L power:GND #PWR0118
U 1 1
P 10475 4425
F 0 "#PWR0118" H 10475 4175 50  0001 C CNN
F 1 "GND" H 10480 4252 50  0000 C CNN
F 2 "" H 10475 4425 50  0001 C CNN
F 3 "" H 10475 4425 50  0001 C CNN
	1    10475 4425
	1    0    0    -1  
$EndComp
Wire Wire Line
	10400 2375 10550 2375
Wire Wire Line
	10400 4375 10400 2375
Wire Wire Line
	10550 4375 10400 4375
Wire Wire Line
	10475 4275 10550 4275
Wire Wire Line
	10550 2475 10475 2475
$Comp
L BulkyMIDI:Switch_Panel J6
U 1 1
P 10750 3375
F 0 "J6" H 10768 4600 50  0000 C CNN
F 1 "Switch Panel" H 10768 4509 50  0000 C CNN
F 2 "BulkyMIDI-32:Switch_Panel" H 10750 3375 50  0001 C CNN
F 3 "~" H 10750 3375 50  0001 C CNN
	1    10750 3375
	1    0    0    -1  
$EndComp
Wire Bus Line
	9850 2300 9850 1600
Wire Wire Line
	8950 2500 8950 2575
Wire Wire Line
	8275 2575 8950 2575
Connection ~ 8950 2575
Wire Wire Line
	8950 2575 8950 2650
$Comp
L Device:C_Small C1
U 1 1
P 5275 6525
F 0 "C1" H 5367 6571 50  0000 L CNN
F 1 "100nF" H 5367 6480 50  0000 L CNN
F 2 "Capacitor_THT:C_Disc_D4.7mm_W2.5mm_P5.00mm" H 5275 6525 50  0001 C CNN
F 3 "~" H 5275 6525 50  0001 C CNN
	1    5275 6525
	1    0    0    -1  
$EndComp
$Comp
L power:GND #PWR0103
U 1 1
P 5275 6625
F 0 "#PWR0103" H 5275 6375 50  0001 C CNN
F 1 "GND" H 5280 6452 50  0000 C CNN
F 2 "" H 5275 6625 50  0001 C CNN
F 3 "" H 5275 6625 50  0001 C CNN
	1    5275 6625
	1    0    0    -1  
$EndComp
$Comp
L power:+5V #PWR0145
U 1 1
P 5275 6425
F 0 "#PWR0145" H 5275 6275 50  0001 C CNN
F 1 "+5V" H 5275 6575 50  0000 C CNN
F 2 "" H 5275 6425 50  0001 C CNN
F 3 "" H 5275 6425 50  0001 C CNN
	1    5275 6425
	1    0    0    -1  
$EndComp
NoConn ~ 7600 4025
NoConn ~ 7600 4325
$Comp
L audio_jack:TRS_3.5mm J11
U 1 1
P 7800 4225
AR Path="/633D58B5" Ref="J11"  Part="1" 
AR Path="/635D4EBA/633D58B5" Ref="J?"  Part="1" 
F 0 "J11" H 7512 4293 50  0000 R CNN
F 1 "OUT_ALT" H 7512 4202 50  0000 R CNN
F 2 "audio_jack:Tayda_3.5mm_stereo_TRS_jack_A-853" H 8050 4325 50  0001 C CNN
F 3 "~" H 8050 4325 50  0001 C CNN
	1    7800 4225
	-1   0    0    -1  
$EndComp
$Comp
L power:GND #PWR0119
U 1 1
P 8000 4425
AR Path="/633D58BB" Ref="#PWR0119"  Part="1" 
AR Path="/635D4EBA/633D58BB" Ref="#PWR?"  Part="1" 
F 0 "#PWR0119" H 8000 4175 50  0001 C CNN
F 1 "GND" H 8005 4252 50  0000 C CNN
F 2 "" H 8000 4425 50  0001 C CNN
F 3 "" H 8000 4425 50  0001 C CNN
	1    8000 4425
	-1   0    0    -1  
$EndComp
Wire Wire Line
	7375 3425 7375 4225
Wire Wire Line
	7375 4225 7600 4225
Connection ~ 7375 3425
Wire Wire Line
	7375 3425 7575 3425
Wire Wire Line
	7475 3325 7475 4125
Wire Wire Line
	7475 4125 7600 4125
Wire Bus Line
	7975 2400 7975 2900
Wire Bus Line
	9950 2400 9950 3675
Connection ~ 7475 3325
Wire Wire Line
	7475 3325 7575 3325
Text Notes 8125 4000 0    50   ~ 0
One output socket is\nnormally installed, the\ndifference is just in \nits placement on the\nPCB.
$EndSCHEMATC
